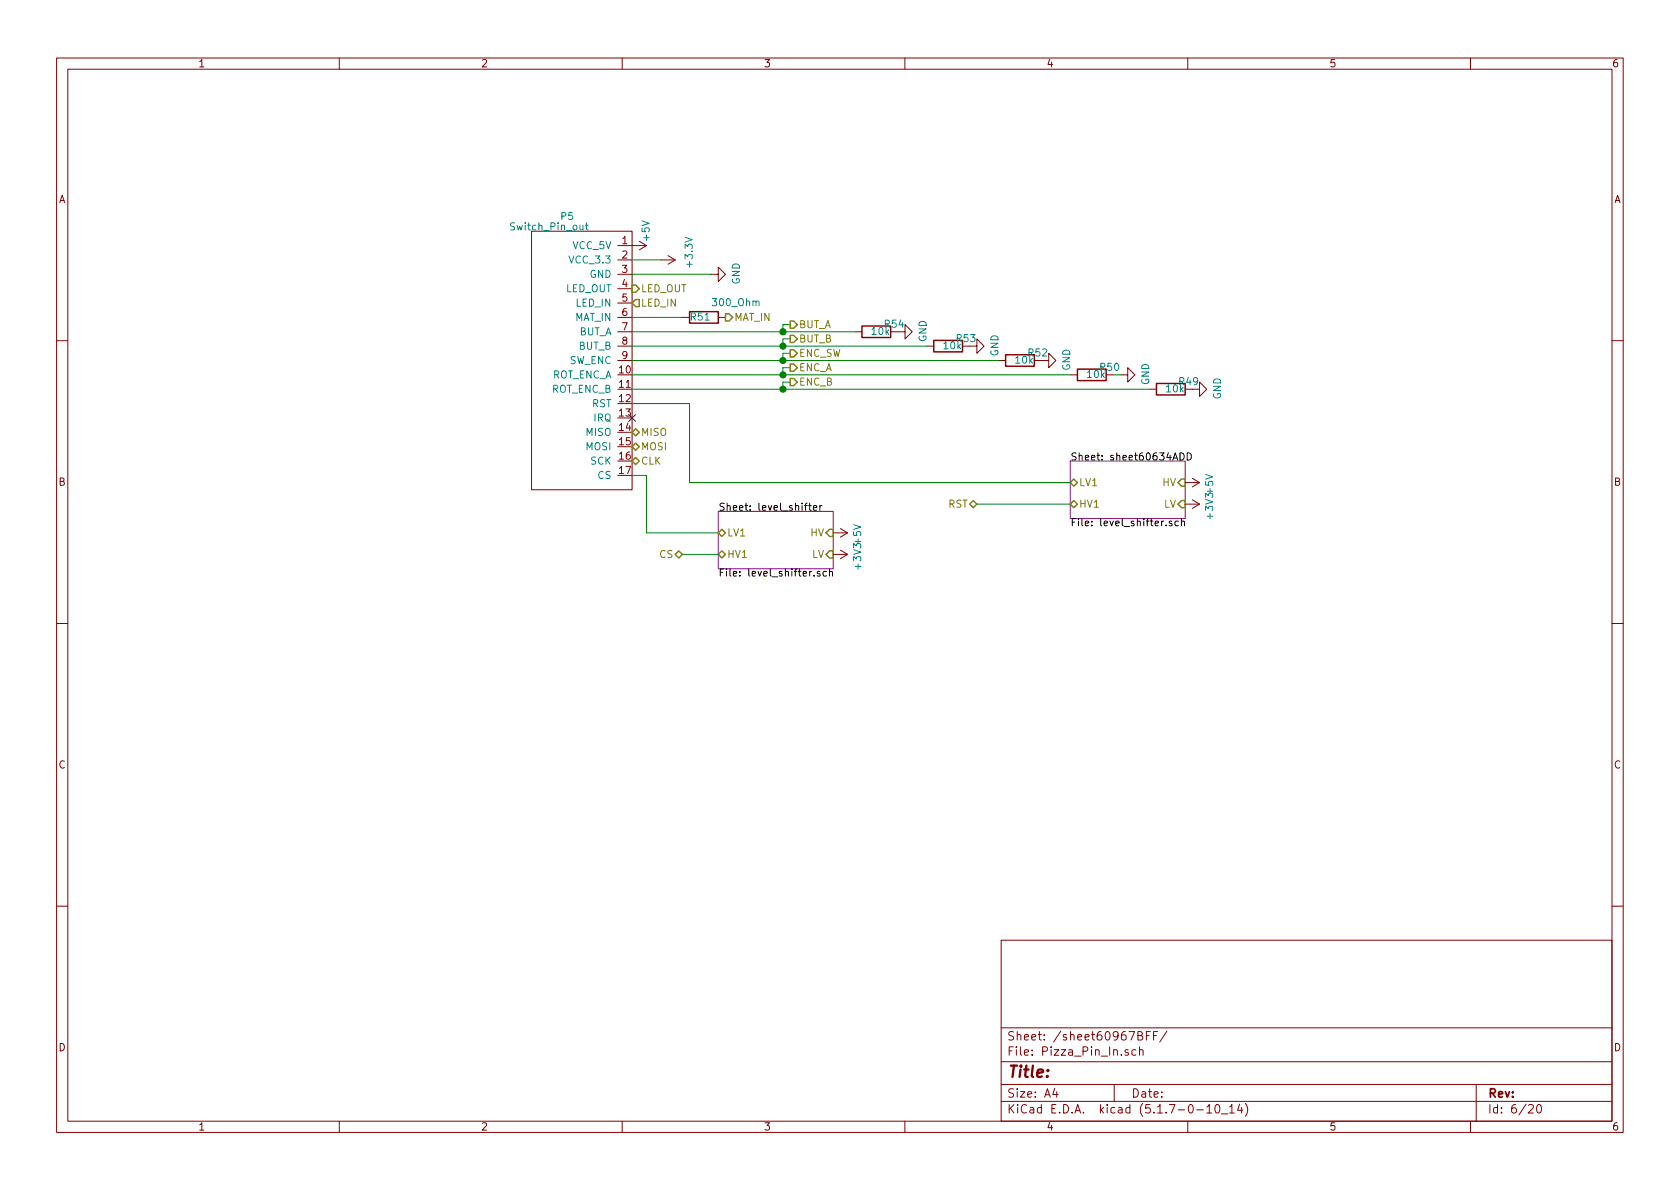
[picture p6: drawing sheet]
<svg xmlns="http://www.w3.org/2000/svg" width="297mm" height="210mm" viewBox="0 0 297 210" stroke-linecap="round" stroke-linejoin="round" font-family="sans-serif">
<g fill="none" stroke="#840000" stroke-width=".18">
<path d="M10 10.3h277v189.9h-277zM12 12.2h273v186.1h-273zM60 10.3v1.9M110 10.3v1.9M160 10.3v1.9M210 10.3v1.9M260 10.3v1.9M94 40.9h17.8v45.7h-17.8zM109.2 46h2.6M109.2 43.4h5.1M109.2 48.5h2.6M109.2 51h2.6"/>
<path d="M109.2 53.6h2.6M109.2 56.1h2.6M109.2 58.7h2.6M113 42.7l1.3 .7M114.3 43.4l-1.3 .8M116.8 46h2.6M118.1 45.2l1.3 .8M119.4 46l-1.3 .7M120.6 56.1h1.3M125.7 48.5h1.3v-1.3l1.3 1.3-1.3 1.3v-1.3M127 56.1h1.3M151.1 58.7h1.3"/>
<path d="M157.5 58.7h2.5v-1.3l1.3 1.3-1.3 1.2v-1.2M10 60.2h2M109.2 61.2h2.6M109.2 63.7h2.6M163.8 61.2h1.3M170.2 61.2h2.5v-1.3l1.3 1.3-1.3 1.3v-1.3M176.5 63.7h1.3M182.9 63.7h2.5v-1.2l1.3 1.2-1.3 1.3v-1.3M189.2 66.3h1.3M195.6 66.3h1.2M198.1 66.3h1.3v-1.3l1.3 1.3-1.3 1.3v-1.3M203.2 68.8h1.3"/>
<path d="M209.5 68.8h2.6v-1.2l1.3 1.2-1.3 1.3v-1.3M285 60.2h2M147.3 94.2h2.6M147.3 98h2.6M148.6 93.5l1.3 .7M148.6 97.3l1.3 .7M149.9 94.2l-1.3 .8M149.9 98l-1.3 .8M209.5 85.3h2.6M209.5 89.1h2.6M210.8 84.6l1.3 .7M210.8 88.4l1.3 .7"/>
<path d="M212.1 85.3l-1.3 .8M212.1 89.1l-1.3 .8M10 110.3h2M285 110.3h2M10 160.2h2M177 166.3h108v32h-108zM285 160.2h2M60 198.3v1.9M110 198.3v1.9M160 198.3v1.9M177 194.8h108M177 191.8h108"/>
<path d="M177 187.8h108M177 181.8h108M186.5 192.5l-.4 1h1M186.8 193v1M197 191.8v3M199.5 185.7l-.4-.1-.2 .2 .1 .2 .5 .2v.3h-.6M200.8 185.7l-.4-.1-.3 .3 .1 .6 .2 .1 .4-.1M201.2 183.1l.7-.1 .1-.3-.2-.2-.6-.1v1.5h.6l.3-.3a.41 .41 0 0 0-.4-.5M201.5 185.7l.2-.1 .4 .1v.9M201.5 185.1v1.5M202.7 183.1h.5M203.4 182.4h-.7v1.5"/>
<path d="M204 183.1h.5M204.7 182.4h-.7v1.5M206.3 182.3l-1.2 2M210 198.3v1.9M211.6 196.3h1.2M213.4 195.8l.4-.5v1.5M213.4 196.8h.8M215 195.4l.3-.1a.94 .94 0 0 1 0 1.5 .8 .8 0 0 1-.6-.6 .8 .8 0 0 1 .3-.8zM216 197h1.1M217.4 195.8l.4-.5v1.5M217.4 196.8h.8M219.2 195.2l-.4 1.1h.9"/>
<path d="M219.5 195.8v1M220.2 195.1a1.71 1.71 0 0 1 0 2.3M260 198.3v1.9M261 191.8v6.5M270.3 195.5l.2-.2h.3l.3 .5-.9 1h.9M271.8 195.5l.4-.2a.94 .94 0 0 1 0 1.5 .79 .79 0 0 1-.4-1.3z"/>
</g>
<path d="M127 90.4h20.3v10.2h-20.3zM189.2 81.5h20.3v10.2h-20.3z" fill="none" stroke="#840084" stroke-width=".18"/>
<g fill="none" stroke="#000" stroke-width=".18">
<path d="M142.2 89.4h.5M142.7 89l-.3 .1v1.1M143 89.4h.5M143.2 89v1.1l.3 .1M143.8 89.8l.6-.1-.1-.2-.3-.1-.2 .2 .1 .6h.4M145 89.4v.8M145.3 89.4l-.3 .2M207.2 92.2l-.3-.1-.2 .2 .1 .2 .4 .1v.3h-.5M208.4 92.2l-.4-.1-.3 .3 .1 .5h.6M208.6 80.1a.64 .64 0 0 1 .8 .6 .64 .64 0 0 1-.8 .7zM208.9 92.3l.2-.2 .3 .1v.8M208.9 91.7v1.3"/>
<path d="M209.9 80.1a.64 .64 0 0 1 .7 .6 .64 .64 0 0 1-.7 .7zM145 101.1l-.3-.1-.2 .2 .1 .2 .4 .1v.3h-.5M146.1 101.1l-.4-.1-.2 .3 .1 .5h.5M146.7 101.2l.1-.2 .3 .1 .1 .8M146.7 100.6v1.3"/>
</g>
<g fill="none" stroke="#848400" stroke-width=".25">
<path d="M111.8 53.6l.6-.6h.6v1.2h-.6zM111.8 50.4h.6l.6 .6-.6 .7h-.6zM128.3 55.5h.6l.6 .6-.6 .7h-.6zM139.7 56.8h.6l.7 .6-.7 .6h-.6zM139.7 59.3h.6l.7 .6-.7 .7h-.6zM111.8 79l.6-.6 .6 .6-.6 .6zM111.8 76.4l.6-.6 .6 .6-.6 .7zM139.7 64.4h.6l.7 .6-.7 .7h-.6zM139.7 66.9h.6l.7 .7-.7 .6h-.6zM139.7 61.8h.6l.7 .7-.7 .6h-.6zM111.8 81.5l.6-.6 .6 .6-.6 .7zM119.4 98l.6-.6 .6 .6-.6 .7z"/>
<path d="M127 94.2l.6-.6 .7 .6-.7 .7zM127.6 97.4l.7 .6-.7 .7-.6-.7zM146 94.2l.7-.6h.6v1.3h-.6zM146.7 97.4h.6v1.3h-.6l-.7-.7zM171.4 89.1l.7-.6 .6 .6-.6 .7zM189.2 85.3l.7-.6 .6 .6-.6 .7zM189.2 89.1l.7-.6 .6 .6-.6 .7zM208.9 88.5h.6v1.3h-.6l-.6-.7zM208.9 84.7h.6v1.3h-.6l-.6-.7z"/>
</g>
<path d="M103.5 39.8h.5M103.7 39.4v1.1l.3 .2" fill="none" stroke="#008484" stroke-width=".18"/>
<path d="M121.9 55.1h5.1v2h-5.1zM152.4 57.7h5.1v2h-5.1zM165.1 60.2h5.1v2h-5.1zM177.8 62.7h5.1v2.1h-5.1zM190.5 65.3h5.1v2h-5.1zM204.5 67.8h5v2h-5z" fill="none" stroke="#840000" stroke-width=".25"/>
<g fill="none" stroke="#008400" stroke-width=".18">
<path d="M111.8 58.7h39.3M111.8 48.5h13.9M111.8 46h5M111.8 56.1h8.8M139.7 57.4h-1.3v1.3M139.7 59.9h-1.3v1.3M111.8 63.7h64.7M111.8 66.3h77.4M111.8 71.4h10.1v13.9h67.3M111.8 68.8h91.4M111.8 61.2h52M139.7 62.5h-1.3v1.2"/>
<path d="M139.7 65h-1.3v1.3M139.7 67.6h-1.3v1.2M196.8 66.3h1.3M111.8 84.1h2.5v10.1h12.7M120.6 98h6.4M172.7 89.1h16.5"/>
</g>
<g fill="#008400" stroke="#008400" stroke-width=".25">
<circle cx="138.4" cy="68.8" r=".51"/>
<circle cx="138.4" cy="63.7" r=".51"/>
<circle cx="138.4" cy="61.2" r=".51"/>
<circle cx="138.4" cy="66.3" r=".51"/>
<circle cx="138.4" cy="58.7" r=".51"/>
</g>
<path d="M111.2 73.3l1.2 1.2M112.4 73.3l-1.2 1.2" fill="none" stroke="#000084" stroke-width=".18"/>
<text font-size="2.8" fill="#840000" x="178" y="190.5">Title:</text>
<g font-size="2.1" fill="#840000">
<text x="178" y="184">Sheet: /sheet60967BFF/</text>
<text x="178" y="186.7">File: Pizza_Pin_In.sch</text>
<text x="178" y="196.9">KiCad E.D.A. kicad (5.1.7-0-10_14)</text>
<text x="178" y="194.1">Size: A4</text>
<text x="200" y="194.1">Date:</text>
<text x="263" y="194.1">Rev:</text>
<text x="263" y="196.9">Id: 6/20</text>
</g>
<g font-size="1.8" fill="#840000">
<text x="35" y="11.9">1</text>
<text x="85" y="11.9">2</text>
<text x="135" y="11.9">3</text>
<text x="185" y="11.9">4</text>
<text x="235" y="11.9">5</text>
<text x="285" y="11.9">6</text>
<text x="10.4" y="35.9">A</text>
<text x="285.4" y="35.9">A</text>
<text x="110" y="43.2">1</text>
<text x="110" y="45.7">2</text>
<text x="110" y="48.3">3</text>
<text x="110" y="50.8">4</text>
<text x="110" y="53.3">5</text>
<text x="110" y="55.9">6</text>
<text x="110" y="58.4">7</text>
<text x="110" y="61">8</text>
<text x="110" y="63.5">9</text>
<text x="109.5" y="66">10</text>
<text x="109.5" y="68.6">11</text>
<text x="109.5" y="71.1">12</text>
<text x="109.5" y="73.7">13</text>
<text x="109.5" y="76.2">14</text>
<text x="109.5" y="78.7">15</text>
<text x="109.5" y="81.3">16</text>
<text x="109.5" y="83.8">17</text>
<text x="10.4" y="85.9">B</text>
<text x="285.4" y="85.9">B</text>
<text x="10.4" y="135.9">C</text>
<text x="285.4" y="135.9">C</text>
<text x="10.4" y="185.9">D</text>
<text x="285.4" y="185.9">D</text>
<text x="35" y="199.9">1</text>
<text x="85" y="199.9">2</text>
<text x="135" y="199.9">3</text>
<text x="185" y="199.9">4</text>
<text x="235" y="199.9">5</text>
<text x="285" y="199.9">6</text>
</g>
<g font-size="1.8" fill="#008484">
<text x="90.5" y="40.7">Switch_Pin_out</text>
<text x="99.2" y="38.9">P5</text>
<text x="101" y="46.6">VCC_3.3</text>
<text x="101.3" y="44.1">VCC_5V</text>
<text x="114.9" y="42.5" transform="rotate(-90 114.9 42.5)">+5V</text>
<text x="122.5" y="47" transform="rotate(-90 122.5 47)">+3.3V</text>
<text x="99.9" y="51.7">LED_OUT</text>
<text x="104.3" y="49.1">GND</text>
<text x="130.8" y="50.3" transform="rotate(-90 130.8 50.3)">GND</text>
<text x="101.6" y="56.8">MAT_IN</text>
<text x="101.9" y="54.2">LED_IN</text>
<text x="102.3" y="59.3">BUT_A</text>
<text x="122.2" y="56.7">R51</text>
<text x="126.2" y="54.1">300_Ohm</text>
<text x="154.2" y="59.2">10k</text>
<text x="156.5" y="58">R54</text>
<text x="100.6" y="64.4">SW_ENC</text>
<text x="102.3" y="61.8">BUT_B</text>
<text x="163.8" y="60.5" transform="rotate(-90 163.8 60.5)">GND</text>
<text x="166.9" y="61.8">10k</text>
<text x="169.2" y="60.5">R53</text>
<text x="176.5" y="63" transform="rotate(-90 176.5 63)">GND</text>
<text x="179.6" y="64.3">10k</text>
<text x="181.9" y="63">R52</text>
<text x="189.2" y="65.6" transform="rotate(-90 189.2 65.6)">GND</text>
<text x="194.6" y="65.6">R50</text>
<text x="97.5" y="66.9">ROT_ENC_A</text>
<text x="97.5" y="69.5">ROT_ENC_B</text>
<text x="192.3" y="66.8">10k</text>
<text x="203.2" y="68.1" transform="rotate(-90 203.2 68.1)">GND</text>
<text x="206.3" y="69.4">10k</text>
<text x="208.5" y="68.1">R49</text>
<text x="215.9" y="70.7" transform="rotate(-90 215.9 70.7)">GND</text>
<text x="103.7" y="77.1">MISO</text>
<text x="104.7" y="72">RST</text>
<text x="105.1" y="74.5">IRQ</text>
<text x="103.7" y="79.6">MOSI</text>
<text x="104.5" y="82.2">SCK</text>
<text x="105.7" y="84.7">CS</text>
<text x="214.5" y="91.6" transform="rotate(-90 214.5 91.6)">+3V3+5V</text>
<text x="152.3" y="100.5" transform="rotate(-90 152.3 100.5)">+3V3+5V</text>
</g>
<g font-size="1.8" fill="#848400">
<text x="113.3" y="51.7">LED_OUT</text>
<text x="113.3" y="54.2">LED_IN</text>
<text x="129.8" y="56.8">MAT_IN</text>
<text x="141.2" y="58">BUT_A</text>
<text x="141.2" y="65.7">ENC_A</text>
<text x="141.2" y="63.1">ENC_SW</text>
<text x="141.2" y="60.6">BUT_B</text>
<text x="141.2" y="68.2">ENC_B</text>
<text x="113.3" y="77.1">MISO</text>
<text x="113.3" y="82.2">CLK</text>
<text x="113.3" y="79.6">MOSI</text>
<text x="167.7" y="89.8">RST</text>
<text x="190.8" y="86">LV1</text>
<text x="190.8" y="89.8">HV1</text>
<text x="205.6" y="86">HV</text>
<text x="205.8" y="89.8">LV</text>
<text x="128.5" y="94.9">LV1</text>
<text x="143.3" y="94.9">HV</text>
<text x="116.7" y="98.7">CS</text>
<text x="128.5" y="98.7">HV1</text>
<text x="143.5" y="98.7">LV</text>
</g>
<g font-size="1.8">
<text x="189.2" y="81.4">Sheet: sheet60634ADD</text>
<text x="127" y="90.3">Sheet: level_shifter</text>
<text x="189.2" y="93.1">File: level_shifter.sch</text>
<text x="127" y="101.9">File: level_shifter.sch</text>
</g>
</svg>
